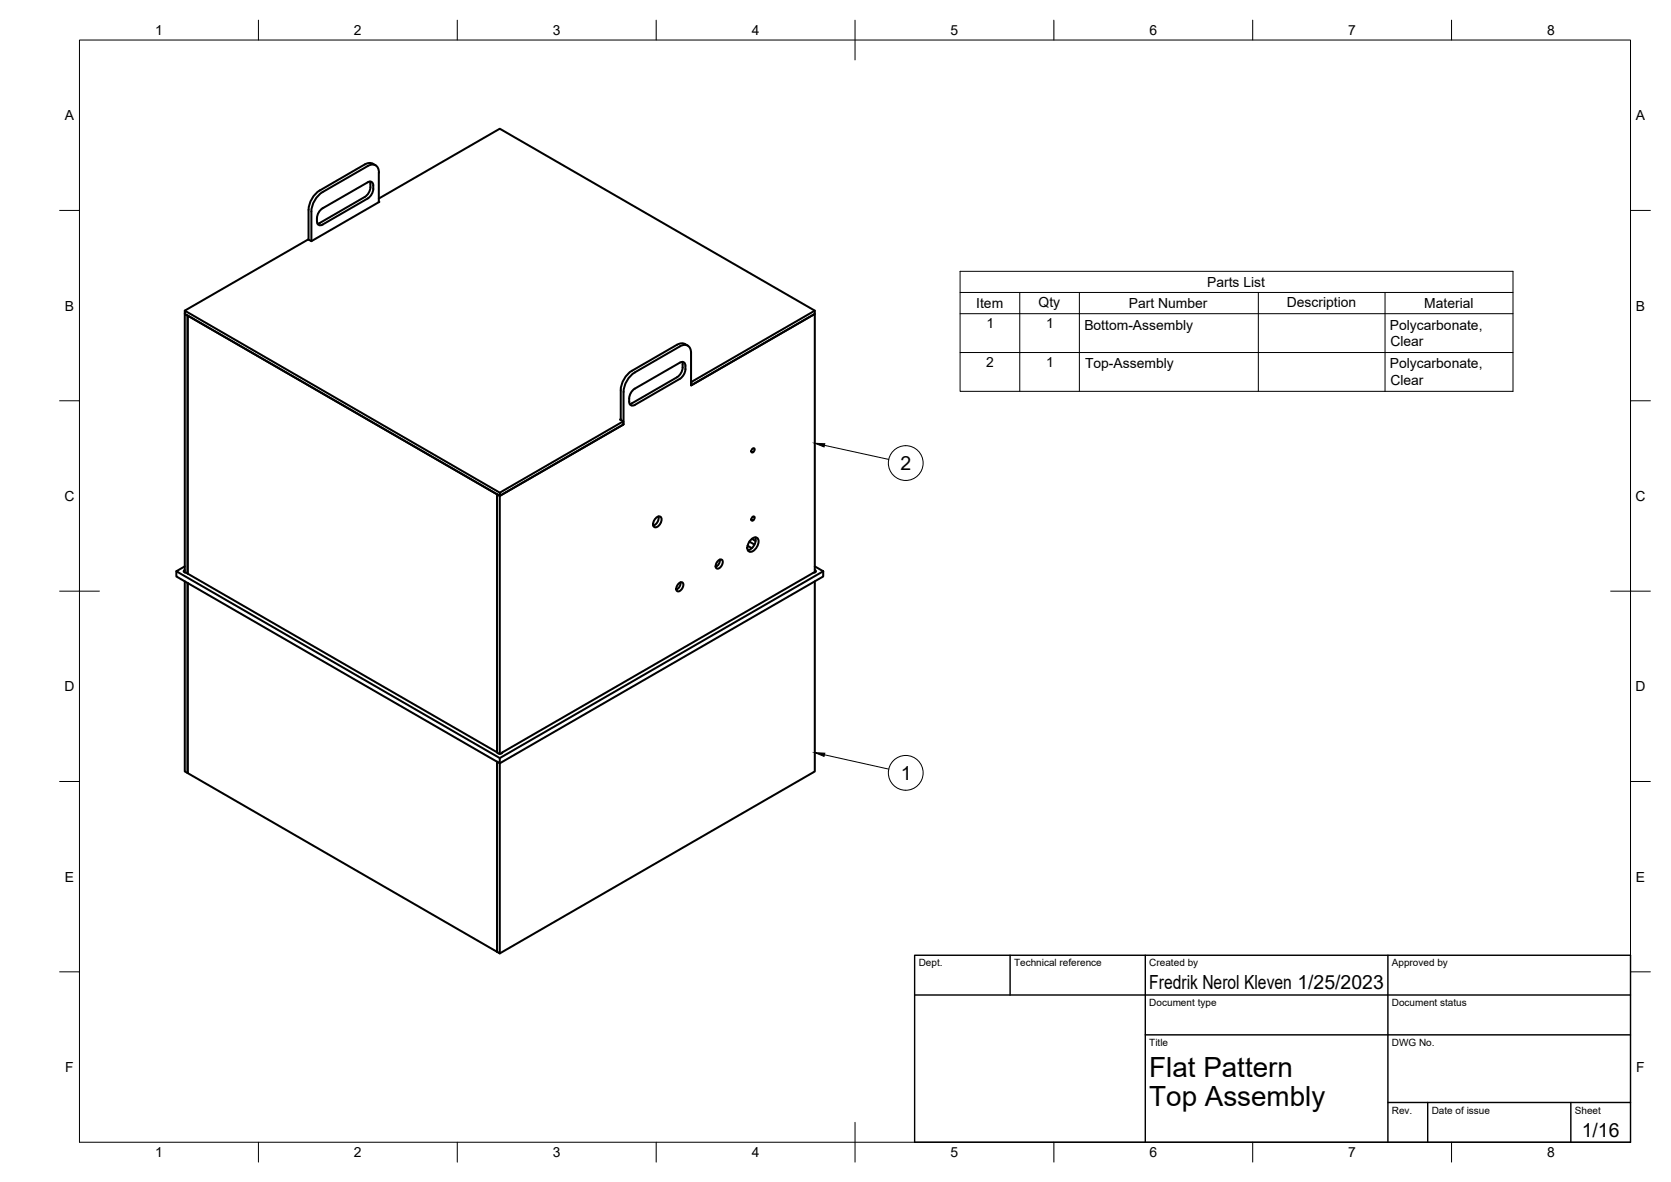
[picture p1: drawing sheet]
<svg xmlns="http://www.w3.org/2000/svg" width="420mm" height="297mm" viewBox="0 0 420 297" stroke-linecap="round" stroke-linejoin="round" font-family="sans-serif">
<!-- layer: Visible -->
<g fill="none" stroke="#000" stroke-width=".51">
<path d="M78.3 53.2v7.4M91.7 41.3l-11.3 6.6a6.2 6.2 0 0 0-2.8 4.8v7.5M91.7 41.3l.9-.3a2.15 2.15 0 0 1 1.8 .5M92.4 49.9l-11.3 6.5a.87 .87 0 0 1-1 .1 .87 .87 0 0 1-.4-.9l.2-1.7 .5-.9 .7-.7M92.4 41.7l-11.3 6.6a6.2 6.2 0 0 0-2.8 4.9M92.4 45.8l-11.3 6.6M92.4 41.7a1.74 1.74 0 0 1 2-.2 1.74 1.74 0 0 1 .9 1.9M92.4 45.8a.86 .86 0 0 1 1-.1 .86 .86 0 0 1 .5 .9l-.2 1.8-.5 .9-.8 .6M93 45.6l.1 .6M93.1 46.2a3.3 3.3 0 0 1-1.4 3.3l-11.9 6.7M95.2 50.6l.2 .1-17.1 9.9-.8-.4-31 17.9M95.2 49.9l30.5-17.6 79.2 45.8v.8l-31.1 17.9"/>
<path d="M95.2 43.4v7.4M204.9 78.1l-31.1 17.9v.8M159.3 97.9l11.6-6.8a.86 .86 0 0 1 1-.1 .86 .86 0 0 1 .4 1l-.1 1.7-.9 1.2-11.7 6.8a.87 .87 0 0 1-1 .1 .87 .87 0 0 1-.4-.8l.2-1.8zM171.5 90.9a3.4 3.4 0 0 1-1.3 3.9l-11.9 6.7M172.9 86.9a2.18 2.18 0 0 0-2.7-.3l-11.3 6.6a6.2 6.2 0 0 0-2.8 4.9v7.4M173.8 96h.1M156.1 105.4h-.2l.8 .5v.8l-31 17.9 31-18M156.7 105.9l-31 17.9v.8l-79.2-45.7v-.8l79.2 45.7M156.8 106.7v-8.2a6.2 6.2 0 0 1 2.8-4.9l11.3-6.5a1.73 1.73 0 0 1 2-.2 1.73 1.73 0 0 1 .9 1.8v8.2l31.1-18v65M189.1 112.9l.4-.3 .3 .3-.3 .6-.4 .2-.2-.3zM164.9 130.2a.79 .79 0 0 1 1.4 0 1.96 1.96 0 0 1-1.7 2.3 1.31 1.31 0 0 1 0-2zM165.6 129.8a2.15 2.15 0 0 1-1.4 2.3"/>
<path d="M188 137.1l1 .7M188.4 136.1l1.3 .7M189 135.5a1 1 0 0 1 1.3-.4 1 1 0 0 1 .4 1.4l-.4 .9a1.63 1.63 0 0 1-2.1 1.1 2.4 2.4 0 0 1 .8-3zM189.1 135.4l.9 .6M189.1 130l.4-.2 .3 .3-.3 .5-.4 .3-.2-.3zM189.9 135a2.72 2.72 0 0 1-1.9 3.3M44.3 143.6v1.3l81.4 46.9v-1.3M46.5 143.9v-65l.7 .4v64.8v-64.8l77.8 44.9v64.8v-64.8l.7 .4v64.8M46.5 142.3l-2.2 1.3 81.4 46.9 81.3-46.9M46.5 143.3l-.3 .3 .6 .3M46.8 143.9l78.3 45.2a.7 .7 0 0 0 1.2 0l78.3-45.2M170.7 146.6a.65 .65 0 0 1 1.1 0 1.59 1.59 0 0 1-1.5 2 1.45 1.45 0 0 1 .4-2z"/>
<path d="M171.1 146.3a1.91 1.91 0 0 1-1 1.9M180.6 140.9a.65 .65 0 0 1 1.1 0 1.59 1.59 0 0 1-1.5 2 1.45 1.45 0 0 1 .4-2zM181 140.6a1.91 1.91 0 0 1-1.1 1.9M204.9 146.1v47.8l-79.2 45.7M204.9 142.3l2.1 1.3M204.9 143.3l.2 .3-.5 .3M207 143.6v1.3l-81.3 46.9v47.8l-.7-.4v-47.8v47.8l-77.8-44.9v-47.8v47.8l-.7-.4v-47.8"/>
</g>
<!-- layer: BORDER -->
<g fill="none" stroke="#000" stroke-width=".25">
<path d="M20 10.1h390v276.9h-390zM65 5.1v5M115 5.1v5M165 5.1v5M215 5.1v10M265 5.1v5M315 5.1v5M365 5.1v5M15 52.9h5M410 52.9h5M15 100.7h5M410 100.7h5"/>
<path d="M15 148.6h10M405 148.6h10M15 196.4h5M410 196.4h5M15 244.2h5M410 244.2h5M65 287v5M115 287v5M165 287v5M215 282.1v9.9M265 287v5M315 287v5"/>
<path d="M365 287v5"/>
</g>
<!-- layer: TITLEBLOCK -->
<path d="M230 240.1h180v46.9h-180zM230 250h180M254 240.1v9.9M288 240.1v46.9M349 240.1v46.9M288 260.1h122M349 277.1h61M359 277.1v9.9M395 277.1v9.9" fill="none" stroke="#000" stroke-width=".36"/>
<!-- layer: Parts Lists -->
<path d="M241.4 68.2h139v30.1h-139zM241.4 73.5h139M241.4 78.8h139M256.4 73.5v24.8M271.4 73.5v24.8M316.4 73.5v24.8M348.3 73.5v24.8M241.4 88.6h139" fill="none" stroke="#000" stroke-width=".25"/>
<!-- layer: Balloons -->
<g fill="none" stroke="#000" stroke-width=".25">
<path d="M207.3 111.9l16.2 3.6M207.3 189.7l16.2 3.6"/>
<circle cx="227.7" cy="116.4" r="4.4"/>
<circle cx="227.7" cy="194.2" r="4.4"/>
</g>
<path d="M204.9 111.4l2.5 .1-.2 .8zM204.9 189.1l2.5 .2-.2 .8z" fill="#000" stroke="#000" stroke-width=".25"/>
<g font-size="7">
<text x="289" y="270.6">Flat Pattern</text>
<text x="289" y="278.1">Top Assembly</text>
</g>
<g font-size="4.9">
<text x="226.4" y="118.1">2</text>
<text x="226.5" y="196">1</text>
<text x="289" y="248.5">Fredrik Nerol Kleven 1/25/2023</text>
<text x="397.7" y="285.7">1/16</text>
</g>
<g font-size="3.5">
<text x="39" y="8.8">1</text>
<text x="89" y="8.8">2</text>
<text x="139" y="8.8">3</text>
<text x="189" y="8.8">4</text>
<text x="239" y="8.8">5</text>
<text x="289" y="8.8">6</text>
<text x="339" y="8.8">7</text>
<text x="389" y="8.8">8</text>
<text x="16.3" y="30.2">A</text>
<text x="411.3" y="30.2">A</text>
<text x="245.5" y="77.4">Item</text>
<text x="261.1" y="77.1">Qty</text>
<text x="283.8" y="77.4">Part Number</text>
<text x="303.5" y="72.1">Parts List</text>
<text x="323.6" y="77.1">Description</text>
<text x="358.1" y="77.4">Material</text>
<text x="16.3" y="78">B</text>
<text x="248.1" y="82.3">1</text>
<text x="263.1" y="82.3">1</text>
<text x="272.6" y="82.8">Bottom-Assembly</text>
<text x="349.5" y="82.8">Polycarbonate,</text>
<text x="411.3" y="78">B</text>
<text x="349.6" y="87">Clear</text>
<text x="248" y="92.1">2</text>
<text x="263.1" y="92.1">1</text>
<text x="272.8" y="92.6">Top-Assembly</text>
<text x="349.5" y="92.6">Polycarbonate,</text>
<text x="349.6" y="96.8">Clear</text>
<text x="16.2" y="125.9">C</text>
<text x="411.2" y="125.9">C</text>
<text x="16.2" y="173.7">D</text>
<text x="411.2" y="173.7">D</text>
<text x="16.3" y="221.6">E</text>
<text x="411.3" y="221.6">E</text>
<text x="16.4" y="269.4">F</text>
<text x="411.4" y="269.4">F</text>
<text x="39" y="290.8">1</text>
<text x="89" y="290.8">2</text>
<text x="139" y="290.8">3</text>
<text x="189" y="290.8">4</text>
<text x="239" y="290.8">5</text>
<text x="289" y="290.8">6</text>
<text x="339" y="290.8">7</text>
<text x="389" y="290.8">8</text>
</g>
<g font-size="2.5">
<text x="231" y="242.9">Dept.</text>
<text x="255" y="242.9">Technical reference</text>
<text x="289" y="242.9">Created by</text>
<text x="350" y="242.9">Approved by</text>
<text x="289" y="252.8">Document type</text>
<text x="350" y="252.8">Document status</text>
<text x="289" y="262.9">Title</text>
<text x="350" y="262.9">DWG No.</text>
<text x="350" y="279.9">Rev.</text>
<text x="360" y="279.9">Date of issue</text>
<text x="396" y="279.9">Sheet</text>
</g>
</svg>
